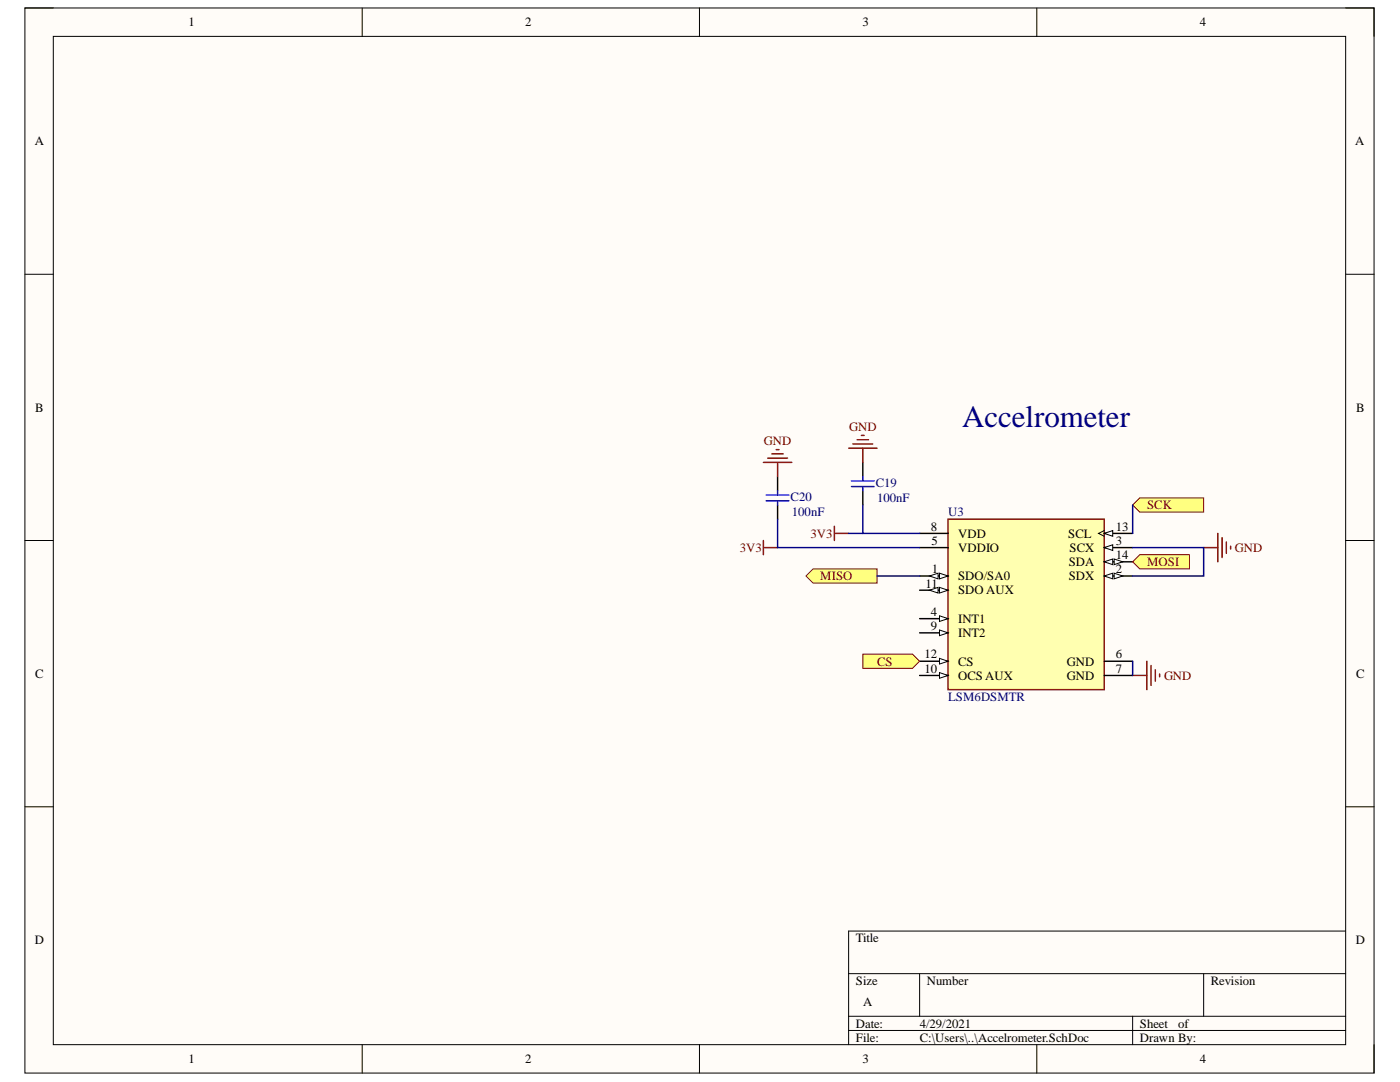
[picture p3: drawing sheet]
<svg xmlns="http://www.w3.org/2000/svg" width="279mm" height="216mm" viewBox="0 0 279 216" stroke-linecap="round" stroke-linejoin="round" font-family="sans-serif">
<path d="M5 1.6h269.2v212.5h-269.2z" fill-rule="evenodd" fill="#fffcf8"/>
<path d="M5 1.6h269.2v212.5h-269.2z" fill="none" stroke="#000" stroke-width=".2"/>
<path d="M10.6 7.3h258v201.2h-258z" fill-rule="evenodd" fill="#fffcf8"/>
<g fill="none" stroke="#000" stroke-width=".2">
<path d="M5 1.6h5.6M10.6 7.3h258v201.2h-258zM72.3 1.6v5.7M139.6 1.6v5.7M206.9 1.6v5.7M268.6 1.6h5.6v5.7M5 54.7h5.6M268.6 54.7h5.6M5 107.8h5.6M268.6 107.8h5.6M5 161h5.6M268.6 161h5.6"/>
<path d="M169.4 194.3h99.2M183.5 194.3v8.5M240.2 194.3v8.5M268.6 185.8h-99.2v22.7M72.3 208.5v5.6M139.6 208.5v5.6M169.4 202.8h99.2M169.4 205.6h99.2M206.9 208.5v5.6M226 202.8v5.7M274.2 208.5v5.6"/>
</g>
<path d="M189.2 103.6h31.2v34h-31.2z" fill-rule="evenodd" fill="#ffffb0"/>
<path d="M189.2 103.6h31.2v34h-31.2z" fill="none" stroke="#800000" stroke-width=".29"/>
<path d="M183.5 106.4h5.7M183.5 109.3h5.7M183.5 114.9h5.7" fill="none" stroke="#000" stroke-width=".29"/>
<path d="M187.5 114.4l1.7 .5-1.7 .6z" fill="#f8fcff"/>
<path d="M187.5 114.4l1.7 .5-1.7 .6z" fill="none" stroke="#000" stroke-width=".2"/>
<path d="M185.5 114.9l1.7-.5v1.1z" fill="#f8fcff"/>
<path d="M185.5 114.9l1.7-.5v1.1z" fill="none" stroke="#000" stroke-width=".2"/>
<path d="M183.5 117.8h5.7" fill="none" stroke="#000" stroke-width=".29"/>
<path d="M187.5 117.2l1.7 .6-1.7 .5z" fill="#f8fcff"/>
<path d="M187.5 117.2l1.7 .6-1.7 .5z" fill="none" stroke="#000" stroke-width=".2"/>
<path d="M185.5 117.8l1.7-.6v1.1z" fill="#f8fcff"/>
<path d="M185.5 117.8l1.7-.6v1.1z" fill="none" stroke="#000" stroke-width=".2"/>
<path d="M183.5 123.4h5.7" fill="none" stroke="#000" stroke-width=".29"/>
<path d="M187.5 122.9l1.7 .5-1.7 .6z" fill="#f8fcff"/>
<path d="M187.5 122.9l1.7 .5-1.7 .6z" fill="none" stroke="#000" stroke-width=".2"/>
<path d="M183.5 126.3h5.7" fill="none" stroke="#000" stroke-width=".29"/>
<path d="M187.5 125.7l1.7 .6-1.7 .5z" fill="#f8fcff"/>
<path d="M187.5 125.7l1.7 .6-1.7 .5z" fill="none" stroke="#000" stroke-width=".2"/>
<path d="M183.5 131.9h5.7" fill="none" stroke="#000" stroke-width=".29"/>
<path d="M187.5 131.4l1.7 .5-1.7 .6z" fill="#f8fcff"/>
<path d="M187.5 131.4l1.7 .5-1.7 .6z" fill="none" stroke="#000" stroke-width=".2"/>
<path d="M183.5 134.8h5.7" fill="none" stroke="#000" stroke-width=".29"/>
<path d="M187.5 134.2l1.7 .6-1.7 .5z" fill="#f8fcff"/>
<path d="M187.5 134.2l1.7 .6-1.7 .5z" fill="none" stroke="#000" stroke-width=".2"/>
<path d="M220.4 106.4h5.6" fill="none" stroke="#000" stroke-width=".29"/>
<path d="M220.4 106.4l1.7-.5v1.1z" fill="#f8fcff"/>
<path d="M220.4 106.4l1.7-.5v1.1zM220.4 105.9l-1.2 .5 1.2 .6" fill="none" stroke="#000" stroke-width=".2"/>
<path d="M220.4 109.3h5.6" fill="none" stroke="#000" stroke-width=".29"/>
<path d="M220.4 109.3l1.7-.6v1.1z" fill="#f8fcff"/>
<path d="M220.4 109.3l1.7-.6v1.1z" fill="none" stroke="#000" stroke-width=".2"/>
<path d="M220.4 112.1h5.6" fill="none" stroke="#000" stroke-width=".29"/>
<path d="M220.4 112.1l1.7-.6v1.2z" fill="#f8fcff"/>
<path d="M220.4 112.1l1.7-.6v1.2z" fill="none" stroke="#000" stroke-width=".2"/>
<path d="M222.4 111.5l1.7 .6-1.7 .6z" fill="#f8fcff"/>
<path d="M222.4 111.5l1.7 .6-1.7 .6z" fill="none" stroke="#000" stroke-width=".2"/>
<path d="M220.4 114.9h5.6" fill="none" stroke="#000" stroke-width=".29"/>
<path d="M220.4 114.9l1.7-.5v1.1z" fill="#f8fcff"/>
<path d="M220.4 114.9l1.7-.5v1.1z" fill="none" stroke="#000" stroke-width=".2"/>
<path d="M222.4 114.4l1.7 .5-1.7 .6z" fill="#f8fcff"/>
<path d="M222.4 114.4l1.7 .5-1.7 .6z" fill="none" stroke="#000" stroke-width=".2"/>
<path d="M155.2 95.1v2.8M172.2 92.3v2.8M172.2 97.9v2.9M155.2 100.8v2.8M220.4 131.9h5.6M220.4 134.8h5.6" fill="none" stroke="#000" stroke-width=".29"/>
<g fill="none" stroke="#800000" stroke-width=".29">
<path d="M152.4 92.3h5.6M153.2 91.4h4M154 90.6h2.3M154.9 89.7h.6M155.2 92.3v2.8M169.4 89.4h5.6M170.2 88.6h4M171.1 87.7h2.2M171.9 86.9h.6M172.2 89.4v2.9M152.4 109.3h2.8M152.4 107.8v2.9"/>
<path d="M166.5 105v2.8M166.5 106.4h2.9M240.2 109.3h2.8M243 106.4v5.7M243.9 107.3v4M244.7 108.1v2.3M245.6 109v.6M226 134.8h2.9M228.9 131.9v5.7M229.7 132.8v4M230.6 133.6v2.3M231.4 134.5v.6"/>
</g>
<path d="M152.9 99.9h4.5M152.9 98.8h4.5M155.2 97.9v.9M155.2 99.9v.9M169.9 97.1h4.6M169.9 96h4.6M172.2 95.1v.8M172.2 97.1v.8" fill="none" stroke="#00f" stroke-width=".29"/>
<path d="M160.9 114.9l1.4-1.4h12.7v2.9h-12.7z" fill-rule="evenodd" fill="#ffff80"/>
<path d="M160.9 114.9l1.4-1.4h12.7v2.9h-12.7z" fill="none" stroke="#800000" stroke-width=".2"/>
<path d="M172.2 130.5h9.9l1.4 1.4-1.4 1.5h-9.9z" fill-rule="evenodd" fill="#ffff80"/>
<path d="M172.2 130.5h9.9l1.4 1.4-1.4 1.5h-9.9z" fill="none" stroke="#800000" stroke-width=".2"/>
<path d="M226 100.8l1.5-1.5h12.7v2.9h-12.7z" fill-rule="evenodd" fill="#ffff80"/>
<path d="M226 100.8l1.5-1.5h12.7v2.9h-12.7z" fill="none" stroke="#800000" stroke-width=".2"/>
<path d="M226 112.1l1.5-1.4h9.9v2.8h-9.9z" fill-rule="evenodd" fill="#ffff80"/>
<path d="M226 112.1l1.5-1.4h9.9v2.8h-9.9z" fill="none" stroke="#800000" stroke-width=".2"/>
<path d="M155.2 103.6v5.7h28.3M169.4 106.4h2.8M172.2 100.8v5.6h11.3M175 114.9h8.5M226 109.3h14.2v5.6h-14.2M226 100.8v5.6M226 131.9v2.9" fill="none" stroke="#000080" stroke-width=".29"/>
<text font-size="6.2" fill="#000080" x="192" y="85.3">Accelrometer</text>
<g font-size="2.5">
<text x="37.6" y="5.3">1</text>
<text x="104.8" y="5.3">2</text>
<text x="172.2" y="5.3">3</text>
<text x="239.4" y="5.3">4</text>
<text x="6.9" y="29">A</text>
<text x="270.5" y="29">A</text>
<text x="7" y="82.1">B</text>
<text x="270.6" y="82.1">B</text>
<text x="185.8" y="105.9">8</text>
<text x="191.2" y="107.3">VDD</text>
<text x="213.2" y="107.3">SCL</text>
<text x="222.7" y="105.9">13</text>
<text x="185.9" y="108.7">5</text>
<text x="191.2" y="110.1">VDDIO</text>
<text x="213.3" y="112.9">SDA</text>
<text x="213.4" y="110.1">SCX</text>
<text x="222.7" y="108.7">3</text>
<text x="222.7" y="111.6">14</text>
<text x="184.7" y="117.2">11</text>
<text x="186" y="114.4">1</text>
<text x="191.2" y="115.8">SDO/SA0</text>
<text x="191.2" y="118.6">SDO AUX</text>
<text x="213.3" y="115.8">SDX</text>
<text x="222.7" y="114.4">2</text>
<text x="185.8" y="122.9">4</text>
<text x="185.8" y="125.7">9</text>
<text x="191.2" y="124.3">INT1</text>
<text x="184.5" y="131.4">12</text>
<text x="191.2" y="127.1">INT2</text>
<text x="222.7" y="131.4">6</text>
<text x="7" y="135.3">C</text>
<text x="184.5" y="134.2">10</text>
<text x="191.2" y="132.8">CS</text>
<text x="191.2" y="135.6">OCS AUX</text>
<text x="212.9" y="132.8">GND</text>
<text x="212.9" y="135.6">GND</text>
<text x="222.7" y="134.2">7</text>
<text x="270.6" y="135.3">C</text>
<text x="6.9" y="188.4">D</text>
<text x="170.8" y="188">Title</text>
<text x="270.6" y="188.4">D</text>
<text x="170.8" y="196.6">Size</text>
<text x="184.9" y="196.6">Number</text>
<text x="241.6" y="196.6">Revision</text>
<text x="172.2" y="200.8">A</text>
<text x="170.8" y="205">Date:</text>
<text x="170.8" y="207.9">File:</text>
<text x="183.6" y="205">4/29/2021</text>
<text x="183.6" y="207.9">C:\Users\..\Accelrometer.SchDoc</text>
<text x="227.5" y="205">Sheet</text>
<text x="227.5" y="207.9">Drawn By:</text>
<text x="235.1" y="205">of</text>
<text x="37.6" y="212.1">1</text>
<text x="104.8" y="212.1">2</text>
<text x="172.2" y="212.1">3</text>
<text x="239.4" y="212.1">4</text>
</g>
<g font-size="2.5" fill="#800000">
<text x="152.5" y="88.8">GND</text>
<text x="169.5" y="86">GND</text>
<text x="228.9" y="101.6">SCK</text>
<text x="161.8" y="107.3">3V3</text>
<text x="147.6" y="110.1">3V3</text>
<text x="228.9" y="112.9">MOSI</text>
<text x="246.4" y="110.1">GND</text>
<text x="163.7" y="115.8">MISO</text>
<text x="175" y="132.8">CS</text>
<text x="232.3" y="135.6">GND</text>
</g>
<g font-size="2.5" fill="#000080">
<text x="157.8" y="99.9">C20</text>
<text x="174.8" y="97.1">C19</text>
<text x="175" y="100.2">100nF</text>
<text x="158" y="103">100nF</text>
<text x="189.3" y="103">U3</text>
<text x="189.3" y="139.9">LSM6DSMTR</text>
</g>
</svg>
